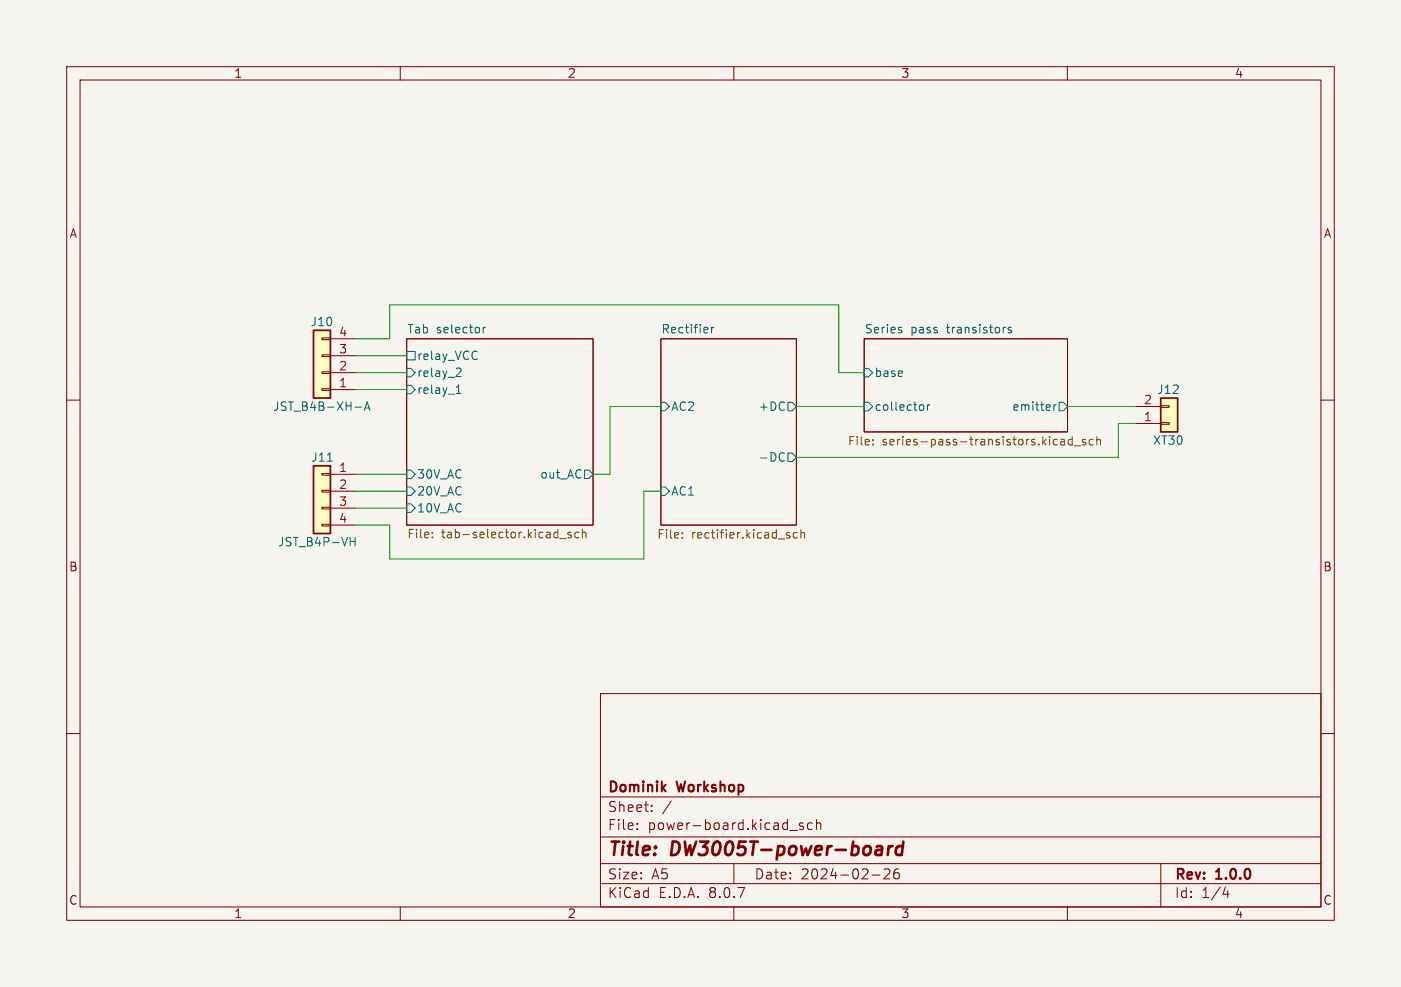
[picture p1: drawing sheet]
<svg xmlns="http://www.w3.org/2000/svg" width="210mm" height="148mm" viewBox="0 0 210 148" stroke-linecap="round" stroke-linejoin="round" font-family="sans-serif">
<path d="M0 0h210v148h-210z" fill="#f5f4ef" stroke="#f5f4ef" stroke-width=".15"/>
<g fill="none" stroke="#840000" stroke-width=".15">
<path d="M10 10h190v128h-190zM12 12h186v124h-186zM60 10v2M110 10v2M160 10v2M61 50.8h27.9v27.9h-27.9zM99.1 50.8h20.3v27.9h-20.3zM129.5 50.8h30.5v14h-30.5zM10 60h2M198 60h2M10 110h2M90 104h108v32h-108z"/>
<path d="M90 119.5h108M198 110h2M60 136v2M90 132.5h108M90 129.5h108M90 125.5h108M95.5 124.2v.2M95.5 123.5v.1M97.7 121.5v.2M97.7 120.8v.1M100.6 120.1l-1.3 1.9M110 136v2"/>
<path d="M110 129.5v3M118.4 124.5h1.1M120.4 123.5l-.4-.1-.2 .2 .1 .2 .5 .2v.3h-.6M121.7 123.5l-.4-.1-.3 .3v.4l.2 .2h.5M122.4 123.5a.37 .37 0 0 1 .6 .1v.8M122.4 122.9v1.5M130.8 131.2h1.1M132.5 130.4l.3-.1 .5 .1a.41 .41 0 0 1 0 .5l-.8 .9h.9M134.7 130.3a.59 .59 0 0 0-.7 .6v.6l.1 .2 .4 .1 .3-.2v-.5l-.1-.2h-.4l-.3 .2M160 136v2M174 129.5v6.5M183.7 133l-.4 1.1h1"/>
<path d="M184 133.6v1"/>
</g>
<path d="M132 126.9l.2 .3-.1 1M132.2 127.4h-.2M133.2 126.9l-.1 1.3M133.8 126.9a.59 .59 0 0 0-.6 .4M135.3 127a.66 .66 0 0 0-1 .3v.5l.1 .3 .2 .1 .6-.1M135.4 126.2l-.2 2" fill="none" stroke="#840000" stroke-width=".4"/>
<g fill="none" stroke="#006464" stroke-width=".15">
<path d="M61 52.7h1.2v1.3h-1.2zM61 57.8h.6l.6 .6-.6 .7h-.6zM61 55.2h.6l.6 .7-.6 .6h-.6zM68.4 59h.7M68.4 58.1l.3-.4v1.3M68.9 55.2l.2 .2v.3l-.8 .8h.8M71.5 52.7v.1M71.5 53.8v.1M72.4 49.1v.8M72.8 49.1h-.2l-.2 .2M106.7 49.1v.8M107 49.1h-.2l-.1 .2"/>
<path d="M129.5 55.2h.7l.6 .7-.6 .6h-.7zM135 49.5l.2 .2-.2 .2M135 49.1h.1M151.6 49.1h-.3l-.2 .2 .1 .1 .4 .2v.3h-.5M61 73h.6l.6 .7-.6 .6h-.6zM61 75.6h.6l.6 .6-.6 .6h-.6zM61 70.5h.6l.6 .6-.6 .7h-.6zM87.6 70.5h.7l.6 .6-.6 .7h-.7zM99.1 73h.6l.6 .7-.6 .6h-.6zM99.1 60.3h.6l.6 .7-.6 .6h-.6zM117.2 67.9l.4 .1M117.6 69l-.4 .2"/>
<path d="M118.1 60.3h.6l.7 .7-.7 .6h-.6zM118.1 67.9h.6l.7 .7-.7 .6h-.6zM129.5 60.3h.7l.6 .7-.6 .6h-.7zM138.1 60.7l.3 .1 .1 .1-.1 .5-.3 .1M139 60.7v.8M139.4 60.7l-.3 .1-.1 .1M158 60.7v.8M158.3 60.7l-.2 .1-.1 .1M158.7 60.3h.7l.6 .7-.6 .6h-.7z"/>
</g>
<g fill="none" stroke="#725600" stroke-width=".15">
<path d="M64.8 79.9v.1M85.6 79.9l-.3-.1-.2 .2 .1 .2 .4 .1v.3h-.5M86.8 79.9l-.4-.1-.2 .2v.4l.1 .2h.5M87.3 79.9l.2-.1 .3 .1 .1 .7M87.3 79.4v1.2M102.3 79.9v.1M118.2 79.9h.2M119.5 79.9h-.4l-.2 .2v.4l.1 .1h.5M120.1 80l.1-.1h.3l.1 .8M120.1 79.4v1.3M130.8 66.6v.1M130.8 65.9v.2"/>
<path d="M159 65.9h.5l.1 .8M159.6 66.2h-.4a.25 .25 0 0 0-.2 .3 .25 .25 0 0 0 .2 .2h.4M160.7 65.9h-.3l-.3 .2v.4l.1 .2h.5M160.7 65.5v1.2M161 66.8h1M162.7 65.9h-.3l-.2 .2 .1 .1 .4 .2v.3h-.5M163.9 65.9h-.4l-.2 .2v.4l.1 .2h.5M164.4 66l.2-.1h.3l.1 .8M164.4 65.5v1.2M64.8 80.5v.1M83.9 80.8h1M102.3 80.6v.1"/>
<path d="M118.2 80.3l.2 .2-.2 .2"/>
</g>
<path d="M47 69.9h2.5v10.1h-2.5z" fill="#ffffc2"/>
<path d="M48.3 78.6h1.2v.3h-1.2zM48.3 76.1h1.2v.2h-1.2zM48.3 73.5h1.2v.3h-1.2zM48.3 71h1.2v.2h-1.2zM49.5 71.1h3.8M49.5 73.7h3.8M49.5 76.2h3.8M49.5 78.7h3.8" fill="none" stroke="#840000" stroke-width=".15"/>
<path d="M47 69.9h2.5v10.1h-2.5z" fill="none" stroke="#840000" stroke-width=".25"/>
<path d="M49.1 69.2h.7M52.5 81.2h.7M53.2 80.6v1.3" fill="none" stroke="#006464" stroke-width=".15"/>
<path d="M174 59.7h2.5v5.1h-2.5z" fill="#ffffc2"/>
<path d="M170.2 63.5h3.8M170.2 61h3.8M174 60.8h1.3v.3h-1.3zM174 63.4h1.3v.2h-1.3z" fill="none" stroke="#840000" stroke-width=".15"/>
<path d="M174 59.7h2.5v5.1h-2.5z" fill="none" stroke="#840000" stroke-width=".25"/>
<path d="M47 49.5h2.5v10.2h-2.5z" fill="#ffffc2"/>
<path d="M48.3 50.7h1.2v.2h-1.2zM48.3 53.2h1.2v.3h-1.2zM48.3 55.8h1.2v.2h-1.2zM48.3 58.3h1.2v.2h-1.2zM49.5 58.4h3.8M49.5 55.9h3.8M49.5 53.3h3.8M49.5 50.8h3.8" fill="none" stroke="#840000" stroke-width=".15"/>
<path d="M47 49.5h2.5v10.2h-2.5z" fill="none" stroke="#840000" stroke-width=".25"/>
<path d="M53.2 61.1h1M54.6 61.5l.4-1.2 .5 1.2M54.7 61.2h.6" fill="none" stroke="#006464" stroke-width=".15"/>
<path d="M53.3 53.3h7.7M53.3 50.8h5.1v-5.1h67.3v10.2h3.8M53.3 55.9h7.7M53.3 58.4h7.7M53.3 73.7h7.7M53.3 71.1h7.7M53.3 76.2h7.7M99.1 61h-7.7v10.1h-2.5M99.1 73.7h-2.6v10.1h-38.1v-5.1h-5.1M119.4 61h10.1M160 61h10.2M170.2 63.5h-2.6v5.1h-48.2" fill="none" stroke="#009600" stroke-width=".15"/>
<g font-size="2.8" fill="#840000">
<text x="91" y="128.9">Title:</text>
<text x="100.7" y="128.9">DW3005T-power-board</text>
</g>
<g font-size="2.1" fill="#840000">
<text x="91" y="119.2">Dominik</text>
<text x="101.6" y="119.2">Workshop</text>
<text x="91" y="124.7">File:</text>
<text x="91" y="122">Sheet:</text>
<text x="97.1" y="124.7">power-board.kicad_sch</text>
<text x="91" y="134.9">KiCad</text>
<text x="91" y="132.1">Size:</text>
<text x="97.7" y="132.1">A5</text>
<text x="98.7" y="134.9">E.D.A.</text>
<text x="106.3" y="134.9">8.0.7</text>
<text x="113" y="132.1">Date:</text>
<text x="120" y="132.1">2024-02-26</text>
<text x="176" y="132.3">Rev:</text>
<text x="176" y="134.9">Id:</text>
<text x="180.1" y="134.9">1/4</text>
<text x="182.4" y="132.3">1.0.0</text>
</g>
<g font-size="1.8" fill="#840000">
<text x="35" y="11.9">1</text>
<text x="85" y="11.9">2</text>
<text x="135" y="11.9">3</text>
<text x="185" y="11.9">4</text>
<text x="10.3" y="35.9">A</text>
<text x="198.4" y="35.9">A</text>
<text x="10.3" y="85.9">B</text>
<text x="198.3" y="85.9">B</text>
<text x="10.3" y="135.9">C</text>
<text x="35" y="137.9">1</text>
<text x="85" y="137.9">2</text>
<text x="135" y="137.9">3</text>
<text x="185" y="137.9">4</text>
<text x="198.3" y="135.9">C</text>
</g>
<g font-size="1.8" fill="#006464">
<text x="46.5" y="49.1">J10</text>
<text x="61" y="50.1">Tab</text>
<text x="65.4" y="50.1">selector</text>
<text x="99.1" y="50.1">Rectifier</text>
<text x="129.5" y="50.1">Series</text>
<text x="136.5" y="50.1">pass</text>
<text x="142" y="50.1">transistors</text>
<text x="62.4" y="54.2">relay_VCC</text>
<text x="62.4" y="59.3">relay_1</text>
<text x="62.4" y="56.7">relay_2</text>
<text x="131" y="56.7">base</text>
<text x="173.4" y="59.3">J12</text>
<text x="40.8" y="61.8">JST_B4B-XH-A</text>
<text x="100.5" y="61.8">AC2</text>
<text x="113.6" y="61.8">+DC</text>
<text x="131" y="61.8">collector</text>
<text x="151.6" y="61.8">emitter</text>
<text x="46.6" y="69.4">J11</text>
<text x="62.4" y="72">30V_AC</text>
<text x="80.9" y="72">out_AC</text>
<text x="113.6" y="69.4">-DC</text>
<text x="172.7" y="66.9">XT30</text>
<text x="62.4" y="74.5">20V_AC</text>
<text x="62.4" y="77.1">10V_AC</text>
<text x="100.5" y="74.5">AC1</text>
<text x="41.6" y="82.1">JST_B4P-VH</text>
</g>
<g font-size="1.8" fill="#a90000">
<text x="50.7" y="53.1">3</text>
<text x="50.7" y="50.5">4</text>
<text x="50.7" y="58.2">1</text>
<text x="50.7" y="55.6">2</text>
<text x="171.4" y="63.2">1</text>
<text x="171.4" y="60.7">2</text>
<text x="50.7" y="70.9">1</text>
<text x="50.7" y="73.4">2</text>
<text x="50.7" y="75.9">3</text>
<text x="50.7" y="78.5">4</text>
</g>
<g font-size="1.8" fill="#725600">
<text x="127" y="67.1">File:</text>
<text x="132.2" y="67.1">series-pass-transistors.kicad_sch</text>
<text x="61" y="81.1">File:</text>
<text x="66.2" y="81.1">tab-selector.kicad_sch</text>
<text x="98.4" y="81.1">File:</text>
<text x="103.6" y="81.1">rectifier.kicad_sch</text>
</g>
</svg>
